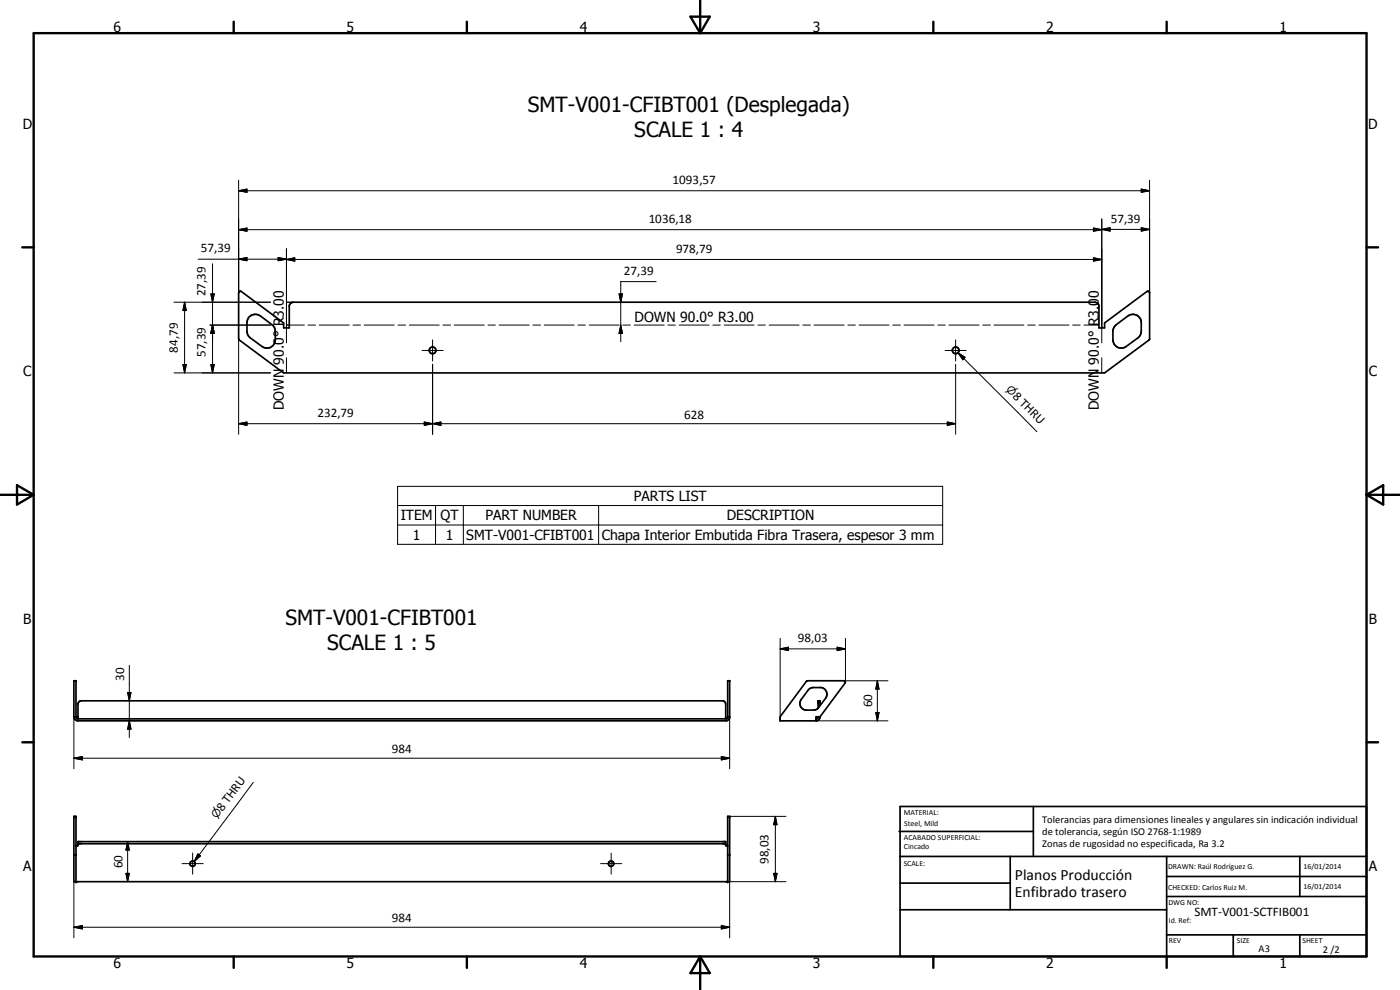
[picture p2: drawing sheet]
<svg xmlns="http://www.w3.org/2000/svg" width="420mm" height="297mm" viewBox="0 0 420 297" stroke-linecap="round" stroke-linejoin="round" font-family="sans-serif">
<g fill="none" stroke="#000" stroke-width=".51">
<path d="M71.7 87.6l.7-.1 12.7 9.4v1.5h1.7v-6.7l.6-.8 .7-.2h240.5l.9 .4 .3 .8v6.5h1.7v-1.5l13-9.5 .5 .3v14.1l-13.5 10.1h-246.4l-13.4-10zM74.7 95.1a2.66 2.66 0 0 1 3.4-.3l3.5 2.6 .8 .9 .2 1.1v2.6a2.51 2.51 0 0 1-4 2l-3.5-2.6-.7-.9-.3-1.1v-2.6zM334.7 97.7l3.8-2.9a2.51 2.51 0 0 1 2.6-.2 2.51 2.51 0 0 1 1.4 2.2v2.9l-.5 1.1-4 3.2a2.51 2.51 0 0 1-4-2v-3zM22.2 215.1l.4 .9 .8 .3h194.4l.8-.3 .4-.7v-11h-.6v11l-.6 .4M22.2 215.1v-10.8h.6v11l.6 .4M22.2 215.1h.6M23.4 215.7v-4.5l.4-.7 .6-.2h192.4l.6 .2 .4 .7v4.5M23.4 215.7h194.4M218.4 215.1h.6M242.7 206.8l1.1-.5h2.7a2.05 2.05 0 0 1 1.3 3.2l-2.3 3-.5 .4a7 7 0 0 1-3.6 .1 2.01 2.01 0 0 1-1-3.1zM245.5 215.1l-.1 .3-.5 .3M246.1 211.7v-1.4h-.6v2.2"/>
<path d="M246.1 215.1l7.5-10.2v-.5l-11.5-.1-8 10.8v1.2h10.8M246.1 215.1h-1.2v1.2M246.1 215.1l-.2 .7-1 .5M22.8 253.7h.6v-1.2h194.4v1.2h.6M23.4 253.2h194.4M269.8 249.5h40.3M270.1 242h140v45h-140zM270.1 257h140M303.2 257v16M310.1 242v15M350.1 257v30M390.1 257v12"/>
<path d="M22.8 264.5v-19.6h-.6v19.6h196.8v-19.6h-.6v19.6M270.1 265h33.1M270.1 273h80M350.1 269h60M350.1 263h60M350.1 280.5h60M370.1 280.5v6.5M390.1 280.5v6.5"/>
<circle cx="129.8" cy="105.1" r="1"/>
<circle cx="286.8" cy="105.1" r="1"/>
<circle cx="57.8" cy="259.1" r=".79"/>
<circle cx="183.4" cy="259.1" r=".8"/>
</g>
<g fill="#000">
<circle cx="22.8" cy="253.7" r=".25"/>
<circle cx="23.4" cy="253.2" r=".25"/>
<circle cx="217.8" cy="253.2" r=".25"/>
<circle cx="218.4" cy="253.7" r=".25"/>
<circle cx="22.8" cy="264.5" r=".25"/>
<circle cx="218.4" cy="264.5" r=".25"/>
</g>
<g fill="none" stroke="#000" stroke-width=".3">
<path d="M71.6 57.2l2.5-.5v1zM71.6 57.2h273.4M71.6 54.1v33.8M342.5 56.7l2.5 .5-2.5 .5zM345 54.1v33.8M59.5 77.8h26.5M63.8 79.2v32.7M71.6 68.9l2.5-.5v1zM71.6 77.8l2.5-.5v.9zM71.6 68.9h259.1M83.5 77.3l2.5 .5-2.5 .4zM86 77.9l2.5-.6v1.1z"/>
<path d="M86 74.6v28.3M86 77.9h244.7M328.2 77.3l2.5 .6-2.5 .5zM328.2 68.4l2.5 .5-2.5 .5zM330.7 68.8l2.5-.5v1zM330.7 65.7v37.2M330.7 68.8h14.3M342.5 68.3l2.5 .5-2.5 .5zM52.2 90.7h29M55.4 90.7l.5 2.5h-1zM55.4 90.7v21.2M63 97.5h18.2"/>
<path d="M63.3 88.2h1l-.5 2.5zM63.8 97.5l.5 2.5h-1zM86 97.5h5.3M86 90.7h2.1M92.4 97.5h2.3M95.8 97.5h9M105.9 97.5h2.3M109.3 97.5h9M119.5 97.5h2.2M122.8 97.5h9M132.9 97.5h2.3M136.3 97.5h9"/>
<path d="M146.5 97.5h2.2M149.8 97.5h9M159.9 97.5h2.3M163.3 97.5h9M173.4 97.5h2.3M176.8 97.5h9M185.8 88.2h1l-.5 2.5zM186.3 97.5l.5 2.5h-1zM186.9 97.5h2.3M190.3 97.5h9M196.9 84.5h-10.6v18M200.4 97.5h2.3"/>
<path d="M203.8 97.5h9M213.9 97.5h2.3M217.3 97.5h9M227.4 97.5h2.3M230.8 97.5h9M240.9 97.5h2.3M244.3 97.5h9M254.5 97.5h2.2M257.8 97.5h9M267.9 97.5h2.3M271.3 97.5h9M281.5 97.5h2.2"/>
<path d="M284.8 97.5h9M294.9 97.5h2.3M298.3 97.5h9M308.4 97.5h2.3M311.8 97.5h9M321.9 97.5h2.3M325.3 97.5h4.5M52.2 111.9h29M54.9 109.4h1l-.5 2.5zM63.3 109.4h1l-.5 2.5zM71.6 101.6v28.7M86 107.4v4.5"/>
<path d="M126.6 105.2h6.4M129.8 102v6.3M129.8 109.3v21M283.6 105.2h6.4M286.8 102v6.3M286.8 109.3v21M287.5 105.8l2.1 1.4-.6 .7zM287.5 105.8l23.7 23.7M330.7 107.4v4.5M71.6 127.1l2.5-.5v1zM71.6 127.1h215.2M127.3 126.6l2.5 .5-2.5 .5z"/>
<path d="M127.3 126.6l5 1v-1l-5 1zM129.8 127.1l2.5-.5v1zM284.3 126.6l2.5 .5-2.5 .5zM119.3 145.9h163.6v17.4h-163.6zM119.3 151.7h163.6M119.3 157.5h163.6M130.7 151.7v11.6M139.1 151.7v11.6M179.7 151.7v11.6M38.8 199.6v21.7M234.1 194.7l2.5-.5v1zM234.1 194.7h19.6"/>
<path d="M234.1 191.5v23.6M251.2 194.2l2.5 .5-2.5 .5zM253.7 191.5v13.2M22.2 215.1v15.6M38.3 207.8h1l-.5 2.5zM38.8 216.3l.5 2.5h-1zM219 215.1v15.6M244.9 216.3h21.6M253.3 204.3h13.2M262.8 213.8h1l-.5 2.5zM263.3 204.3l.5 2.5h-1zM263.3 204.3v12"/>
<path d="M22.2 227.5l2.5-.5v1zM22.2 227.5h196.8M76 234.7l-17.7 23.8M216.5 227l2.5 .5-2.5 .5zM38.3 252.5l.5 2.6h-1zM38.3 252.5v12M54.6 259.1h6.4M57.8 255.9v6.4M59.4 256.2l.8 .6-1.9 1.7zM180.2 259.1h6.4M183.4 255.9v6.4M219 244.9h16.9"/>
<path d="M232.7 244.9l.5 2.5h-1zM232.7 244.9v19.6M22.2 278.2l2.5-.5v1zM22.2 278.2h196.8M22.2 264.5v16.9M37.8 262h1l-.5 2.5zM216.5 277.7l2.5 .5-2.5 .5zM217.8 264.5h18.1M219 264.5v16.9M232.2 262h1l-.5 2.5z"/>
</g>
<g fill="none" stroke="#000" stroke-width=".71">
<path d="M10.1 9.9h400v277.1h-400zM70.1 6.5v3.4M140.1 6.5v3.4M207.2 5h5.8l-2.9 4.9zM210.1 0v9.9M280.1 6.5v3.4M350.1 6.5v3.4M6.7 74.2h3.4M410.1 74.2h3.5M.1 148.5h10M5.1 145.6l5 2.9-5 2.9zM410.1 148.5h10"/>
<path d="M410.1 148.5l5-2.9v5.8zM6.7 222.7h3.4M410.1 222.7h3.5M70.1 287v3.4M140.1 287v3.4M210.1 287v10M210.1 287l2.9 5h-5.8zM280.1 287v3.4M350.1 287v3.4"/>
</g>
<g fill="#000">
<path d="M71.6 57.2l2.5-.5v1zM342.5 56.7l2.5 .5-2.5 .5zM71.6 68.9l2.5-.5v1zM71.6 77.8l2.5-.5v.9zM83.5 77.3l2.5 .5-2.5 .4zM86 77.9l2.5-.6v1.1zM328.2 77.3l2.5 .6-2.5 .5zM328.2 68.4l2.5 .5-2.5 .5zM330.7 68.8l2.5-.5v1zM342.5 68.3l2.5 .5-2.5 .5zM55.4 90.7l.5 2.5h-1zM63.3 88.2h1l-.5 2.5z"/>
<path d="M185.8 88.2h1l-.5 2.5zM54.9 109.4h1l-.5 2.5zM63.3 109.4h1l-.5 2.5zM63.8 97.5l.5 2.5h-1zM186.3 97.5l.5 2.5h-1zM287.5 105.8l2.1 1.4-.6 .7zM71.6 127.1l2.5-.5v1zM127.3 126.6l2.5 .5-2.5 .5zM129.8 127.1l2.5-.5v1zM284.3 126.6l2.5 .5-2.5 .5zM234.1 194.7l2.5-.5v1zM251.2 194.2l2.5 .5-2.5 .5z"/>
<path d="M38.3 207.8h1l-.5 2.5zM38.8 216.3l.5 2.5h-1zM262.8 213.8h1l-.5 2.5zM263.3 204.3l.5 2.5h-1zM22.2 227.5l2.5-.5v1zM216.5 227l2.5 .5-2.5 .5zM38.3 252.5l.5 2.6h-1zM59.4 256.2l.8 .6-1.9 1.7zM232.7 244.9l.5 2.5h-1zM22.2 278.2l2.5-.5v1zM37.8 262h1l-.5 2.5zM216.5 277.7l2.5 .5-2.5 .5z"/>
<path d="M232.2 262h1l-.5 2.5z"/>
</g>
<g font-size="6.3">
<text x="158.4" y="33.7">SMT-V001-CFIBT001 (Desplegada)</text>
<text x="190.4" y="41.2">SCALE 1 : 4</text>
<text x="85.7" y="187.5">SMT-V001-CFIBT001</text>
<text x="98.2" y="195">SCALE 1 : 5</text>
</g>
<g font-size="4.7">
<text x="304.6" y="263.9">Planos Producción</text>
<text x="304.6" y="269.3">Enfibrado trasero</text>
</g>
<g font-size="4.2">
<text x="34" y="9.6">6</text>
<text x="104" y="9.6">5</text>
<text x="174" y="9.6">4</text>
<text x="244" y="9.6">3</text>
<text x="314" y="9.6">2</text>
<text x="384" y="9.6">1</text>
<text x="6.8" y="38.7">D</text>
<text x="410.6" y="38.7">D</text>
<text x="190.4" y="96.7">DOWN 90.0° R3.00</text>
<text x="7" y="112.9">C</text>
<text x="85.2" y="109.4" transform="rotate(-90 85.2 109.4)">90.0° R3.00</text>
<text x="329.8" y="109.4" transform="rotate(-90 329.8 109.4)">90.0° R3.00</text>
<text x="410.8" y="112.9">C</text>
<text x="85.2" y="123.1" transform="rotate(-90 85.2 123.1)">DOWN</text>
<text x="329.8" y="123.1" transform="rotate(-90 329.8 123.1)">DOWN</text>
<text x="190.2" y="150.4">PARTS LIST</text>
<text x="120.3" y="156.1">ITEM</text>
<text x="123.9" y="162">1</text>
<text x="132.2" y="156.2">QT</text>
<text x="133.8" y="162">1</text>
<text x="139.9" y="162">SMT-V001-CFIBT001</text>
<text x="145.7" y="156.1">PART NUMBER</text>
<text x="218.1" y="156.2">DESCRIPTION</text>
<text x="180.6" y="162">Chapa Interior Embutida Fibra Trasera, espesor 3 mm</text>
<text x="7" y="187.1">B</text>
<text x="410.8" y="187.1">B</text>
<text x="7" y="261.4">A</text>
<text x="410.8" y="261.4">A</text>
<text x="34" y="290.4">6</text>
<text x="104" y="290.4">5</text>
<text x="174" y="290.4">4</text>
<text x="244" y="290.4">3</text>
<text x="314" y="290.4">2</text>
<text x="384" y="290.4">1</text>
</g>
<g font-size="3.9">
<text x="201.9" y="55.2">1093,57</text>
<text x="194.7" y="66.8">1036,18</text>
<text x="333.4" y="66.8">57,39</text>
<text x="60.3" y="75.7">57,39</text>
<text x="202.9" y="75.8">978,79</text>
<text x="187.2" y="82.5">27,39</text>
<text x="61.7" y="88.9" transform="rotate(-90 61.7 88.9)">27,39</text>
<text x="53.3" y="105.8" transform="rotate(-90 53.3 105.8)">84,79</text>
<text x="61.7" y="107.1" transform="rotate(-90 61.7 107.1)">57,39</text>
<text x="303.7" y="119" transform="rotate(45 303.7 119)">8 THRU</text>
<text x="95.3" y="125.1">232,79</text>
<text x="205.3" y="125.6">628</text>
<text x="239.5" y="192.6">98,03</text>
<text x="37.3" y="204.4" transform="rotate(-90 37.3 204.4)">30</text>
<text x="261.7" y="212.3" transform="rotate(-90 261.7 212.3)">60</text>
<text x="117.6" y="226">984</text>
<text x="66.7" y="243.6" transform="rotate(-53 66.7 243.6)">8 THRU</text>
<text x="36.8" y="260.6" transform="rotate(-90 36.8 260.6)">60</text>
<text x="230.6" y="259.2" transform="rotate(-90 230.6 259.2)">98,03</text>
<text x="358.5" y="275">SMT-V001-SCTFIB001</text>
<text x="117.6" y="276.6">984</text>
</g>
<g font-size="3.3">
<text x="301.7" y="117.1" transform="rotate(45 301.7 117.1)">n</text>
<text x="65.1" y="245.9" transform="rotate(-53 65.1 245.9)">n</text>
</g>
<g font-size="3.1">
<text x="312.7" y="246.8">Tolerancias para dimensiones lineales y angulares sin indicación individual</text>
<text x="312.7" y="250.4">de tolerancia, según ISO 2768-1:1989</text>
<text x="312.7" y="254">Zonas de rugosidad no especificada, Ra 3.2</text>
<text x="377.7" y="285.6">A3</text>
<text x="397" y="285.9">2 /2</text>
</g>
<g font-size="2.4">
<text x="271.2" y="244.4">MATERIAL:</text>
<text x="271.3" y="252">ACABADO SUPERFICIAL:</text>
<text x="271.4" y="247.9">Steel, Mild</text>
<text x="271.3" y="254.6">Cincado</text>
<text x="271.2" y="259.7">SCALE:</text>
<text x="350.6" y="260.8">DRAWN: Raúl Rodríguez G.</text>
<text x="391.2" y="260.6">16/01/2014</text>
<text x="350.6" y="267">CHECKED: Carlos Ruiz M.</text>
<text x="391.2" y="266.7">16/01/2014</text>
<text x="350.6" y="271.4">DWG NO:</text>
<text x="350.8" y="276.9">Id. Ref:</text>
<text x="350.8" y="282.8">REV</text>
<text x="371.2" y="282.9">SIZE</text>
<text x="390.9" y="282.9">SHEET</text>
</g>
</svg>
